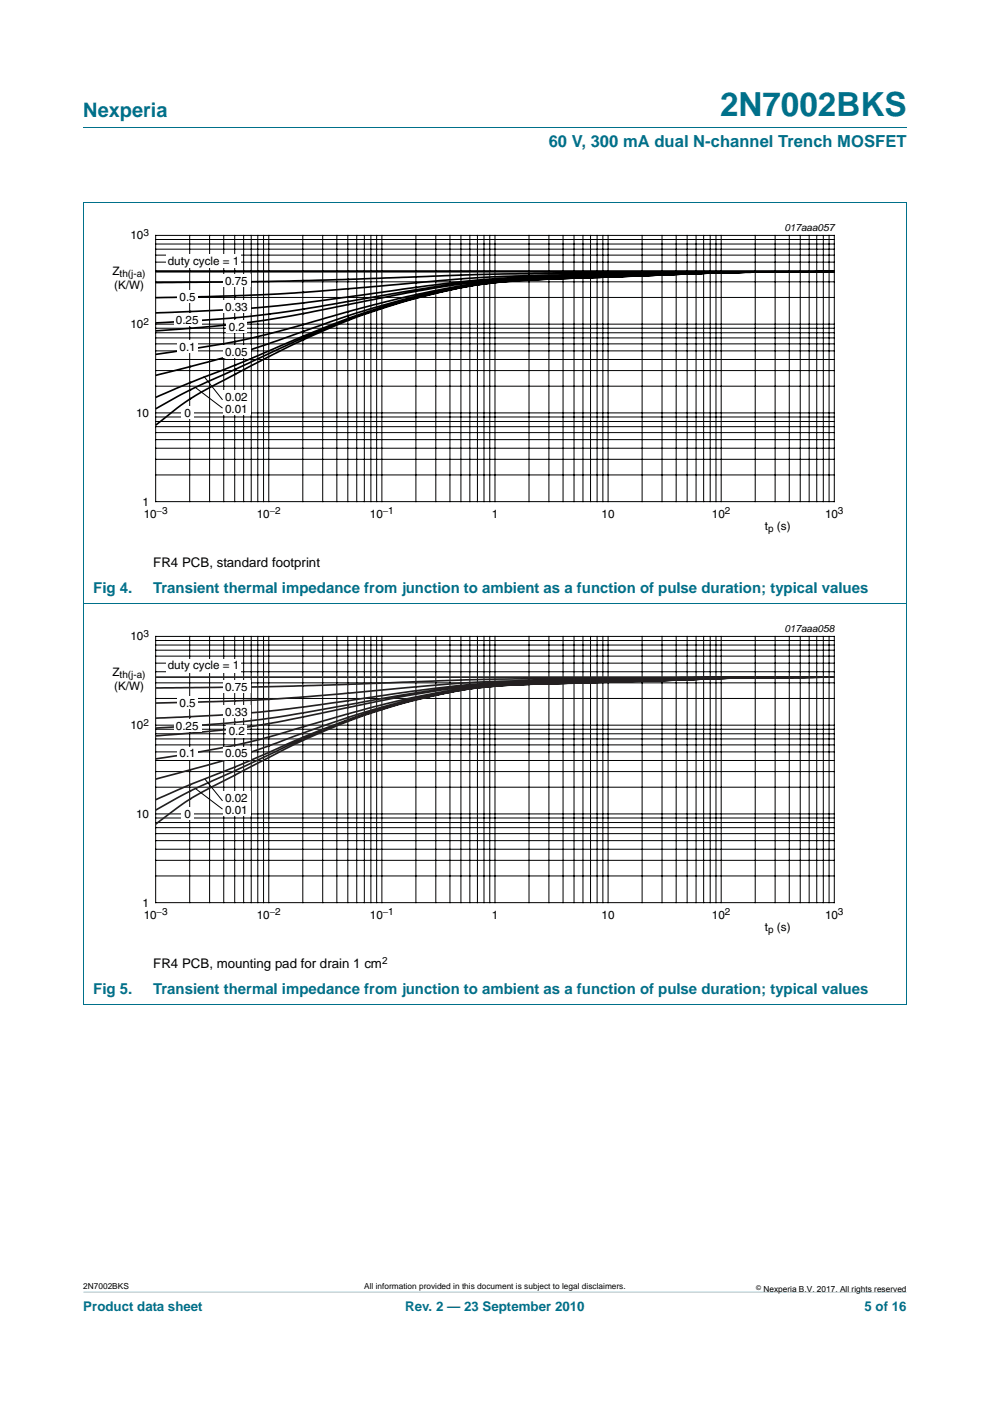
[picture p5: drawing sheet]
<svg xmlns="http://www.w3.org/2000/svg" width="210mm" height="297mm" viewBox="0 0 210 297" stroke-linecap="round" stroke-linejoin="round" font-family="sans-serif">
<path d="M17.7 273.9l174.6 .1z" fill="#00708a"/>
<path d="M17.7 27h174.6M17.6 42.9h174.7M17.7 42.9v170M192.3 42.9v170M17.6 127.9h174.7M17.6 212.9h174.7" fill="none" stroke="#00708a" stroke-width=".21"/>
<path d="M20.3 47.1h169.4v66.3h-169.4z" fill="none" stroke="#fff" stroke-width=".21"/>
<g fill="none" stroke="#000" stroke-width=".21">
<path d="M33 49.9h144v56.5h-144zM33 59.8h144M33 57.4h144M33 55.6h144M33 54.1h144M33 52.8h144M33 51.7h144M33 50.8h144M40.2 49.9v56.5M44.5 49.9v56.5M47.5 49.9v56.5M49.8 49.9v56.5"/>
<path d="M51.7 49.9v56.5M53.3 49.9v56.5M54.7 49.9v56.5M55.9 49.9v56.5M57 49.9v56.5M64.2 49.9v56.5M68.4 49.9v56.5M71.4 49.9v56.5M73.8 49.9v56.5M75.7 49.9v56.5M77.3 49.9v56.5M78.7 49.9v56.5"/>
<path d="M79.9 49.9v56.5M81 49.9v56.5M88.2 49.9v56.5M92.4 49.9v56.5M95.4 49.9v56.5M97.8 49.9v56.5M99.7 49.9v56.5M101.3 49.9v56.5M102.7 49.9v56.5M103.9 49.9v56.5M105 49.9v56.5M112.2 49.9v56.5"/>
<path d="M116.4 49.9v56.5M119.4 49.9v56.5M121.8 49.9v56.5M123.6 49.9v56.5M125.3 49.9v56.5M126.6 49.9v56.5M127.9 49.9v56.5M129 49.9v56.5M136.2 49.9v56.5M140.4 49.9v56.5M143.4 49.9v56.5M145.7 49.9v56.5"/>
<path d="M147.6 49.9v56.5M149.2 49.9v56.5M150.6 49.9v56.5M151.9 49.9v56.5M153 49.9v56.5M160.2 49.9v56.5M164.4 49.9v56.5M167.4 49.9v56.5M169.7 49.9v56.5M171.6 49.9v56.5M173.2 49.9v56.5M174.6 49.9v56.5"/>
<path d="M175.8 49.9v56.5M33 78.6h144M33 76.2h144M33 74.4h144M33 72.9h144M33 71.6h144M33 70.6h144M33 69.6h144M33 68.7h144M33 63.1h144M43.2 79.7l4 5.1M33 97.4h144"/>
<path d="M33 95h144M33 93.2h144M33 91.7h144M33 90.5h144M33 89.4h144M33 88.4h144M33 87.5h144M33 81.9h144M41.6 82.2l5.6 4.3M33 100.7h144"/>
</g>
<g fill="none" stroke="#000" stroke-width=".35">
<path d="M33.2 57.6h143.6M112.2 59.3l-5.4 .4-5.3 .6-8.5 1.6a176.4 176.4 0 0 0-35 12.1l-8.1 3.4-10.5 4.1-6.2 2.7M112.2 59.4l-6.3 .4-8.1 1.2M121.8 58.9l-9.6 .4M121.8 59l-9.6 .4M121.8 59h-1.1a158.7 158.7 0 0 0-22.9 2M136.2 58.4l-13.4 .5a159.5 159.5 0 0 0-27.3 2.3l-3.7 .8a225.3 225.3 0 0 0-31.2 9.6 224.7 224.7 0 0 1-26.6 7.7l-.8 .2M136.2 58.5l-14.4 .4M136.2 58.5l-14.4 .5M145.7 57.9l-24.5 .6a245.3 245.3 0 0 0-40.1 3.4l-9.5 1.4a265.2 265.2 0 0 1-24 2.4l-14.4 .6M145.7 58l-31.2 .8-10.3 .5-7 .8-5.4 .8-26.9 4.6-7.8 1.1-8.3 .9-15.6 1M145.7 58l-23.9 .8a157.6 157.6 0 0 0-27.5 2.4 367.4 367.4 0 0 0-33.7 8.7l-10.7 2.5-16.7 2.7"/>
<path d="M145.7 58.1l-9.5 .3M145.7 58.1l-9.5 .4M145.7 58.1l-23.9 .9M160.1 57.7l-39.4 1a177.9 177.9 0 0 0-38.8 4.3l-16.5 3.3-9.1 1.6-7.5 .9-15.6 1.3M160.1 57.7l-14.4 .3M160.1 57.7l-14.4 .4M176.8 57.6l-22.1 .1-47.9 .4-45.3 1.5-28.3 .3M176.8 57.6l-23 .1-38.1 .7a407.9 407.9 0 0 0-36.4 2.4l-20.4 1.5-25.7 .8M176.8 57.6l-17.7 .1-13.4 .2M176.8 57.6l-19.6 .1-11.5 .3M176.8 57.6l-16.7 .1M97.8 61a163.9 163.9 0 0 0-40.7 13.9l-16.2 7.5-7.7 4.2"/>
<path d="M97.8 61a146.5 146.5 0 0 0-41.5 15l-8.7 4.5a59 59 0 0 0-14.4 9.5"/>
</g>
<g fill="#fff">
<path d="M35.2 54h15.9v2.9h-15.9z"/>
<path d="M47.3 58.1h5.9v2.6h-5.9z"/>
<path d="M37.6 61.6h4.4v2.6h-4.4z"/>
<path d="M47.3 63.7h5.9v2.6h-5.9z"/>
<path d="M36.9 66.4h5.8v2.6h-5.8z"/>
<path d="M48 68h4.4v2.6h-4.4z"/>
<path d="M37.6 72.3h4.4v2.6h-4.4z"/>
<path d="M47.3 73.3h5.9v2.6h-5.9z"/>
<path d="M47.3 82.9h5.9v2.5h-5.9z"/>
<path d="M47.3 85.3h5.9v2.5h-5.9z"/>
<path d="M38.5 86.1h2.6v2.6h-2.6z"/>
</g>
<path d="M20.3 132.1h169.4v66.3h-169.4z" fill="none" stroke="#fff" stroke-width=".21"/>
<g fill="none" stroke="#000" stroke-width=".21">
<path d="M33 134.9h144v56.5h-144zM33 139.1h144M33 137.9h144M33 136.8h144M33 135.8h144M40.2 134.9v56.5M44.5 134.9v56.5M47.5 134.9v56.5M49.8 134.9v56.5M51.7 134.9v56.5M53.3 134.9v56.5M54.7 134.9v56.5"/>
<path d="M55.9 134.9v56.5M57 134.9v56.5M64.2 134.9v56.5M68.4 134.9v56.5M71.4 134.9v56.5M73.8 134.9v56.5M75.7 134.9v56.5M77.3 134.9v56.5M78.7 134.9v56.5M79.9 134.9v56.5M81 134.9v56.5M88.2 134.9v56.5"/>
<path d="M92.4 134.9v56.5M95.4 134.9v56.5M97.8 134.9v56.5M99.7 134.9v56.5M101.3 134.9v56.5M102.7 134.9v56.5M103.9 134.9v56.5M105 134.9v56.5M112.2 134.9v56.5M116.4 134.9v56.5M119.4 134.9v56.5M121.8 134.9v56.5"/>
<path d="M123.6 134.9v56.5M125.3 134.9v56.5M126.6 134.9v56.5M127.9 134.9v56.5M129 134.9v56.5M136.2 134.9v56.5M140.4 134.9v56.5M143.4 134.9v56.5M145.7 134.9v56.5M147.6 134.9v56.5M149.2 134.9v56.5M150.6 134.9v56.5"/>
<path d="M151.9 134.9v56.5M153 134.9v56.5M160.2 134.9v56.5M164.4 134.9v56.5M167.4 134.9v56.5M169.7 134.9v56.5M171.6 134.9v56.5M173.2 134.9v56.5M174.6 134.9v56.5M175.8 134.9v56.5M33 159.4h144M33 157.9h144"/>
<path d="M33 156.7h144M33 155.6h144M33 154.6h144M33 153.7h144M33 148.1h144M33 144.8h144M33 142.4h144M33 140.6h144M33 178.2h144M33 176.7h144M33 175.5h144M33 174.4h144"/>
<path d="M33 173.4h144M33 172.6h144M33 166.9h144M33 163.6h144M33 161.2h144M41.6 167.3l5.6 4.3M43.5 165.2l3.7 4.6M33 185.7h144M33 182.4h144M33 180.1h144"/>
</g>
<g fill="none" stroke="#231f20" stroke-width=".35">
<path d="M33.1 143.6h143.7M97.8 146.3a147.7 147.7 0 0 0-42.5 14.5l-3.5 1.7a162.1 162.1 0 0 0-18.7 9.2M97.8 146.4a135.5 135.5 0 0 0-42.5 15.1l-6.5 3.4a67.1 67.1 0 0 0-15.7 9.7M112.2 145.1a119.1 119.1 0 0 0-38.4 7.5 302.8 302.8 0 0 0-22 9.2l-1.9 .8a246.5 246.5 0 0 0-16.8 6.9M112.2 145.1l-6.4 .3-8 .9M121.7 144.8l-9.5 .3M136.1 144.2l-17.9 .4a187 187 0 0 0-38.9 3.8l-7.7 1.4a238.2 238.2 0 0 1-38.5 4.6M136.1 144.2l-21.6 .5a154.5 154.5 0 0 0-32.6 3.7l-15.3 3.1a194.8 194.8 0 0 1-32.6 4.5h-.9M136.1 144.4l-20.4 .5a125.3 125.3 0 0 0-40.9 6.9l-10.5 3.6a202.1 202.1 0 0 1-27.7 8.8l-3.5 1M136.1 144.4l-14.4 .4M145.7 144.1l-25.1 .6a157.1 157.1 0 0 0-26.3 1.9 307.2 307.2 0 0 0-35.5 9.1 200.8 200.8 0 0 1-25.7 5.2M145.7 144.1l-9.6 .3"/>
<path d="M145.7 144.1l-33.5 1M160.1 143.6l-43.2 .9a229.1 229.1 0 0 0-39.3 3.5l-17.1 2.4a324.3 324.3 0 0 1-27.4 1.9M160.1 143.6l-24 .6M160.1 143.6l-14.4 .5M160.1 143.7l-14.4 .4M176.8 143.6l-71 .4-43.5 1.5-29.2 .4M176.8 143.6h-17.7l-53.3 .8-10.3 .6-36.7 3.2-11.2 .5-14.5 .4M176.8 143.6h-16.7M176.8 143.6l-16.7 .1"/>
</g>
<g fill="#fff">
<path d="M35.2 139.7h15.9v2.9h-15.9z"/>
<path d="M47.3 144.2h5.9v2.6h-5.9z"/>
<path d="M37.6 147.7h4.4v2.6h-4.4z"/>
<path d="M47.3 149.5h5.9v2.6h-5.9z"/>
<path d="M36.9 152.5h5.8v2.6h-5.8z"/>
<path d="M48 153.7h4.4v2.6h-4.4z"/>
<path d="M37.6 158.4h4.4v2.5h-4.4z"/>
<path d="M47.3 158.4h5.9v2.5h-5.9z"/>
<path d="M47.3 167.9h5.9v2.6h-5.9z"/>
<path d="M47.3 170.3h5.9v2.6h-5.9z"/>
<path d="M38.5 171.1h2.6v2.6h-2.6z"/>
</g>
<text font-size="7" fill="#00708a" x="152.7" y="24.6">2N7002BKS</text>
<text font-size="4.2" fill="#00708a" x="17.7" y="24.9">Nexperia</text>
<text font-size="3.5" fill="#00708a" x="116.4" y="31.1">60 V, 300 mA dual N-channel Trench MOSFET</text>
<g font-size="3.2" fill="#00708a">
<text x="19.8" y="125.8">Fig 4.</text>
<text x="32.5" y="125.8">Transient thermal impedance from junction to ambient as a function of pulse duration; typical values</text>
<text x="19.8" y="210.8">Fig 5.</text>
<text x="32.5" y="210.8">Transient thermal impedance from junction to ambient as a function of pulse duration; typical values</text>
</g>
<g font-size="2.8">
<text x="32.5" y="120.2">FR4 PCB, standard footprint</text>
<text x="32.5" y="205.3">FR4 PCB, mounting pad for drain 1 cm</text>
</g>
<g font-size="2.8" fill="#00708a">
<text x="17.7" y="277.9">Product data sheet</text>
<text x="86" y="277.9">Rev. 2 — 23 September 2010</text>
<text x="183.4" y="277.9">5 of 16</text>
</g>
<g font-size="2.5">
<text x="27.7" y="50.8">10</text>
<text x="23.9" y="58.3">Z</text>
<text x="35.6" y="56.1">duty cycle = 1</text>
<text x="24.2" y="61.3">(K/W)</text>
<text x="38.1" y="63.7">0.5</text>
<text x="47.8" y="60.4">0.75</text>
<text x="47.8" y="66">0.33</text>
<text x="27.7" y="69.6">10</text>
<text x="37.3" y="68.7">0.25</text>
<text x="48.5" y="70.2">0.2</text>
<text x="38.1" y="74.5">0.1</text>
<text x="47.8" y="75.6">0.05</text>
<text x="28.9" y="88.4">10</text>
<text x="39.1" y="88.3">0</text>
<text x="47.8" y="85.1">0.02</text>
<text x="47.8" y="87.5">0.01</text>
<text x="30.2" y="107.2">1</text>
<text x="30.5" y="109.7">10</text>
<text x="54.5" y="109.7">10</text>
<text x="78.5" y="109.7">10</text>
<text x="104.3" y="109.7">1</text>
<text x="127.6" y="109.7">10</text>
<text x="151" y="109.7">10</text>
<text x="162.2" y="112.3">t</text>
<text x="164.8" y="112.3">(s)</text>
<text x="175" y="109.7">10</text>
<text x="27.7" y="135.8">10</text>
<text x="23.9" y="143.3">Z</text>
<text x="35.6" y="141.8">duty cycle = 1</text>
<text x="24.2" y="146.3">(K/W)</text>
<text x="38.1" y="149.8">0.5</text>
<text x="47.8" y="146.4">0.75</text>
<text x="27.7" y="154.6">10</text>
<text x="37.3" y="154.7">0.25</text>
<text x="47.8" y="151.7">0.33</text>
<text x="48.5" y="155.9">0.2</text>
<text x="38.1" y="160.6">0.1</text>
<text x="47.8" y="160.6">0.05</text>
<text x="28.9" y="173.4">10</text>
<text x="39.1" y="173.4">0</text>
<text x="47.8" y="170.1">0.02</text>
<text x="47.8" y="172.5">0.01</text>
<text x="30.2" y="192.2">1</text>
<text x="30.5" y="194.8">10</text>
<text x="54.5" y="194.8">10</text>
<text x="78.5" y="194.8">10</text>
<text x="104.3" y="194.8">1</text>
<text x="127.6" y="194.8">10</text>
<text x="151" y="194.8">10</text>
<text x="162.2" y="197.3">t</text>
<text x="164.8" y="197.3">(s)</text>
<text x="175" y="194.8">10</text>
</g>
<g font-size="2.1">
<text x="30.4" y="50">3</text>
<text x="166.4" y="49.1">017aaa057</text>
<text x="25.4" y="58.8">th(j-a)</text>
<text x="30.4" y="68.8">2</text>
<text x="33.2" y="109">−3</text>
<text x="57.2" y="109">−2</text>
<text x="81.2" y="109">−1</text>
<text x="153.8" y="109">2</text>
<text x="162.9" y="112.8">p</text>
<text x="177.7" y="109">3</text>
<text x="30.4" y="135">3</text>
<text x="166.4" y="134.1">017aaa058</text>
<text x="25.4" y="143.8">th(j-a)</text>
<text x="30.4" y="153.9">2</text>
<text x="33.2" y="194">−3</text>
<text x="57.2" y="194">−2</text>
<text x="81.2" y="194">−1</text>
<text x="153.8" y="194">2</text>
<text x="162.9" y="197.8">p</text>
<text x="177.7" y="194">3</text>
<text x="81" y="204.4">2</text>
</g>
<g font-size="1.8">
<text x="17.7" y="273.3">2N7002BKS</text>
<text x="77.2" y="273.3">All information provided in this document is subject to legal disclaimers.</text>
<text x="161.9" y="273.9">Nexperia B.V. 2017. All rights reserved</text>
</g>
<text font-size="1.4" x="160.4" y="273.4">©</text>
</svg>
